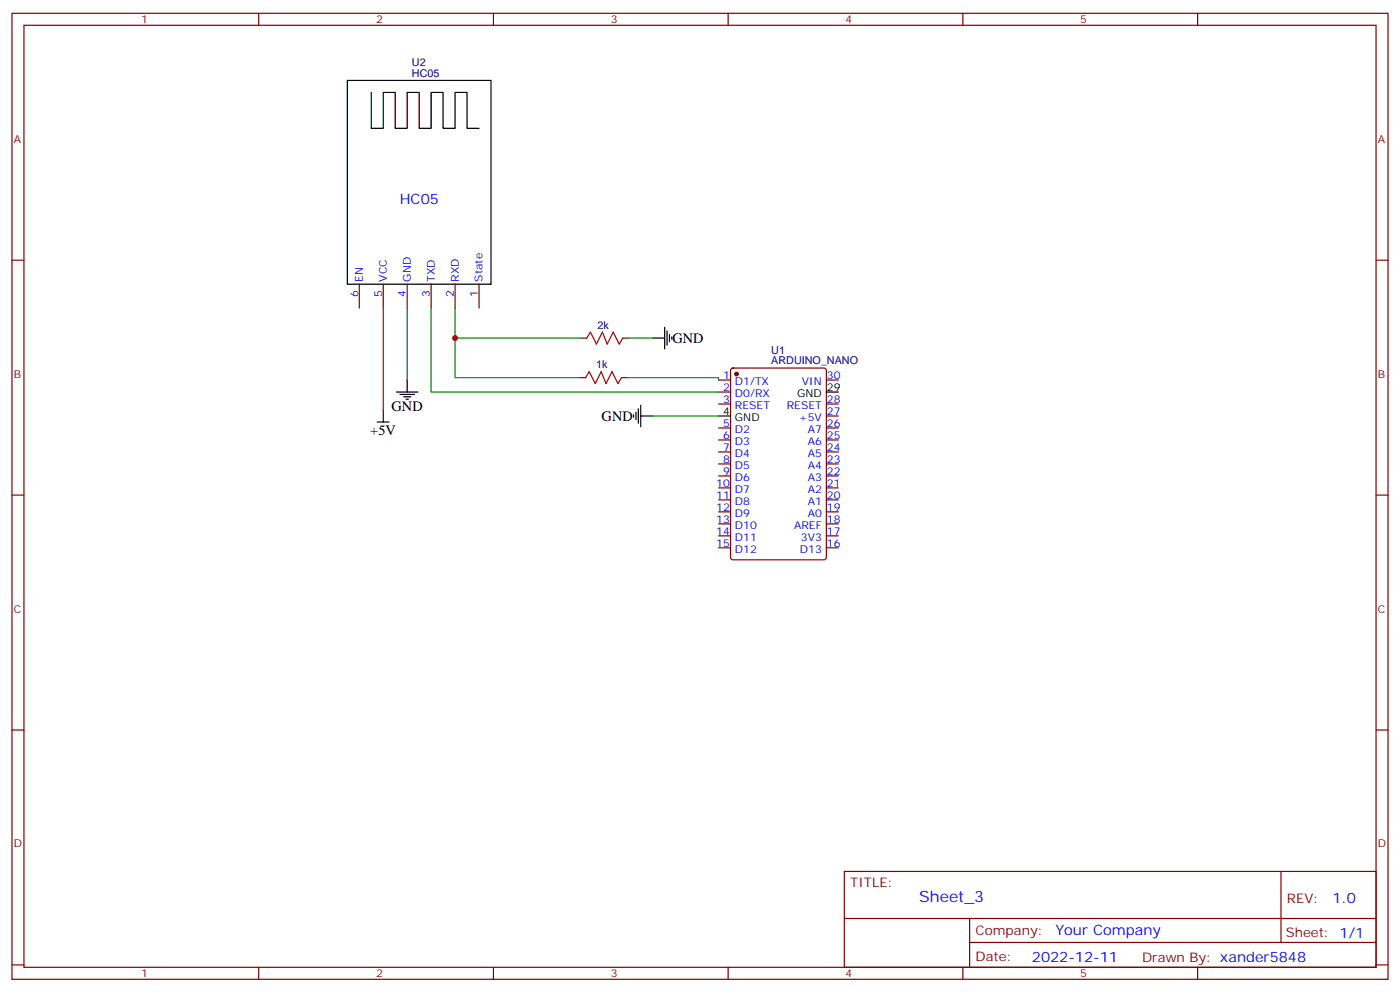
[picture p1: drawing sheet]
<svg xmlns="http://www.w3.org/2000/svg" width="412mm" height="292mm" viewBox="0 0 412 292" stroke-linecap="round" stroke-linejoin="round" font-family="sans-serif">
<g fill="none" stroke="#870000" stroke-width=".35">
<path d="M3.5 3.9h405.4v284.4h-405.4zM7.1 7.4h398.2v277.3h-398.2zM76.2 3.9v3.5M145.3 3.9v3.5M214.5 3.9v3.5M283.6 3.9v3.5M352.8 3.9v3.5M3.5 76.6h3.6M405.3 76.6h3.6M105.8 83.6v7.1M112.9 83.6v7.1M119.9 83.6v7.1"/>
<path d="M127 83.6v7.1M134.1 83.6v7.1M141.1 83.6v7.1M171.1 99.5h1.8M183.4 99.5h1.8M170.7 111.2h1.8M183.1 111.2h1.8M211.7 111.9h3.5M211.7 115.4h3.5M211.7 118.9h3.5M215.4 108.5l.5-.2h26.8l.7 .5v55.3l-.4 .6-27.1 .1-.7-.5v-55.3zM243.4 111.9h3.5"/>
<path d="M243.4 118.9h3.5M211.7 126h3.5M211.7 129.5h3.5M211.7 133h3.5M211.7 136.6h3.5M243.4 126h3.5M243.4 129.5h3.5M243.4 133h3.5M243.4 136.6h3.5M243.4 122.4h3.5M3.5 145.7h3.6M211.7 140.1h3.5"/>
<path d="M211.7 143.6h3.5M211.7 147.1h3.5M211.7 150.7h3.5M211.7 154.2h3.5M211.7 157.7h3.5M243.4 140.1h3.5M243.4 143.6h3.5M243.4 147.1h3.5M243.4 150.7h3.5M243.4 154.2h3.5M243.4 157.7h3.5M405.3 145.7h3.6"/>
<path d="M211.7 161.3h3.5M243.4 161.3h3.5M3.5 214.9h3.6M405.3 214.9h3.6M248.7 256.5h156.6v28.2h-156.6zM377.3 256.5v20.9M248.7 270.4h156.5M285.6 277.4h119.6M285.6 270.4v14.1M3.5 284h3.6M76.2 284.7v3.6M145.3 284.7v3.6"/>
<path d="M214.5 284.7v3.6M283.6 284.7v3.6M352.8 284.7v3.6M405.3 284h3.6"/>
</g>
<g fill="none" stroke="#000" stroke-width=".35">
<path d="M102.3 23.7h42.3v59.9h-42.3zM109.4 27.2v10.6h3.5v-10.6h3.5v10.6h3.5v-10.6h3.6v10.6h3.5v-10.6h3.5v10.6h3.6v-10.6h3.5v10.6h3.5M192.3 99.5h3.5M195.8 96.3v6.4M196.5 97.4v4.2M197.2 98.5v2.1M197.9 99.2v.7M116.8 115.4h6.3M117.8 116.1h4.3M118.9 116.8h2.1M119.6 117.5h.7M119.9 111.9v3.5"/>
<path d="M188.7 119.3v6.3M243.4 115.4h3.5M111.1 124.2h3.6M112.9 120.7v3.5M186.6 122.1v.7M187.3 121.4v2.1M188 120.3v4.3M188.7 122.4h3.6M211.7 122.4h3.5"/>
</g>
<circle cx="217" cy="110.1" r=".53" fill="#870000" stroke="#870000" stroke-width=".35"/>
<path d="M119.9 90.7v21.2M127 90.7v24.7h84.7M134.1 90.7v20.5h36.6M134.1 99.5h37M185.2 99.5h7.1M184.9 111.2h26.8v.7M192.3 122.4h19.4" fill="none" stroke="#008700" stroke-width=".35"/>
<path d="M172.9 99.5l1-1.7 1.8 3.5 1.7-3.5 1.5 3.5 1.7-3.5 1.8 3.5 1-1.8M172.5 111.2l1.1-1.8 1.7 3.5 1.8-3.5 1.4 3.5 1.8-3.5 1.7 3.5 1.1-1.7" fill="none" stroke="#a10000" stroke-width=".35"/>
<path d="M112.9 90.7v30" fill="none" stroke="#f00" stroke-width=".35"/>
<circle cx="134.1" cy="99.5" r=".88" fill="#c00"/>
<text font-size="4.6" fill="#00f" x="270.8" y="265.5">Sheet_3</text>
<g font-size="4.2" fill="#00f">
<text x="117.8" y="60.2">HC05</text>
<text x="392.5" y="265.8">1.0</text>
<text x="310.9" y="275.3">Your Company</text>
<text x="304" y="283.1">2022-12-11</text>
</g>
<g font-size="4.2">
<text x="198.1" y="100.9">GND</text>
<text x="115.4" y="121">GND</text>
<text x="177.2" y="123.9">GND</text>
<text x="109.1" y="128.1">+5V</text>
</g>
<g font-size="3.9" fill="#800">
<text x="250.5" y="261.1">TITLE:</text>
<text x="379.1" y="265.8">REV:</text>
<text x="287.4" y="275.3">Company:</text>
<text x="378.7" y="275.9">Sheet: 1/1</text>
<text x="287.4" y="283">Date:</text>
<text x="336.4" y="283.1">Drawn By: xander5848</text>
</g>
<g font-size="3.2" fill="#800">
<text x="41.6" y="6.9">1</text>
<text x="110.8" y="6.9">2</text>
<text x="179.9" y="6.9">3</text>
<text x="249.1" y="6.9">4</text>
<text x="318.2" y="6.9">5</text>
<text x="4.1" y="42">A</text>
<text x="405.9" y="42">A</text>
<text x="4.1" y="111.2">B</text>
<text x="405.9" y="111.2">B</text>
<text x="4.1" y="180.3">C</text>
<text x="405.9" y="180.3">C</text>
<text x="4.1" y="249.4">D</text>
<text x="405.9" y="249.4">D</text>
<text x="41.6" y="287.7">1</text>
<text x="110.8" y="287.7">2</text>
<text x="179.9" y="287.7">3</text>
<text x="249.1" y="287.7">4</text>
<text x="318.2" y="287.7">5</text>
</g>
<g font-size="3.2" fill="#000080">
<text x="121.3" y="22.6">HC05</text>
<text x="121.3" y="19.4">U2</text>
<text x="176" y="96.7">2k</text>
<text x="227.2" y="107.2">ARDUINO_NANO</text>
<text x="227.2" y="104.2">U1</text>
<text x="175.6" y="108.3">1k</text>
</g>
<g font-size="3.2" fill="#00f">
<text x="106.9" y="82.9" transform="rotate(-90 106.9 82.9)">EN</text>
<text x="113.9" y="82.9" transform="rotate(-90 113.9 82.9)">VCC</text>
<text x="121" y="82.9" transform="rotate(-90 121 82.9)">GND</text>
<text x="128.1" y="82.9" transform="rotate(-90 128.1 82.9)">TXD</text>
<text x="135.1" y="82.9" transform="rotate(-90 135.1 82.9)">RXD</text>
<text x="142.2" y="82.9" transform="rotate(-90 142.2 82.9)">State</text>
<text x="105.5" y="87.4" transform="rotate(-90 105.5 87.4)">6</text>
<text x="112.5" y="87.4" transform="rotate(-90 112.5 87.4)">5</text>
<text x="119.6" y="87.4" transform="rotate(-90 119.6 87.4)">4</text>
<text x="126.6" y="87.4" transform="rotate(-90 126.6 87.4)">3</text>
<text x="133.7" y="87.4" transform="rotate(-90 133.7 87.4)">2</text>
<text x="140.8" y="87.4" transform="rotate(-90 140.8 87.4)">1</text>
<text x="213" y="111.5">1</text>
<text x="216.5" y="113.3">D1/TX</text>
<text x="236.2" y="113.3">VIN</text>
<text x="243.6" y="111.5">30</text>
<text x="213" y="115">2</text>
<text x="213" y="118.6">3</text>
<text x="216.5" y="116.8">D0/RX</text>
<text x="243.6" y="118.6">28</text>
<text x="213" y="125.6">5</text>
<text x="216.5" y="120.3">RESET</text>
<text x="231.8" y="120.3">RESET</text>
<text x="235.3" y="123.9">+5V</text>
<text x="243.6" y="125.6">26</text>
<text x="243.6" y="122.1">27</text>
<text x="213" y="129.2">6</text>
<text x="216.5" y="127.4">D2</text>
<text x="216.5" y="130.9">D3</text>
<text x="237.9" y="130.9">A6</text>
<text x="237.9" y="127.4">A7</text>
<text x="243.6" y="129.2">25</text>
<text x="213" y="132.7">7</text>
<text x="213" y="136.2">8</text>
<text x="216.5" y="134.4">D4</text>
<text x="216.5" y="138">D5</text>
<text x="237.9" y="138">A4</text>
<text x="237.9" y="134.4">A5</text>
<text x="243.6" y="136.2">23</text>
<text x="243.6" y="132.7">24</text>
<text x="211" y="143.3">10</text>
<text x="213" y="139.7">9</text>
<text x="216.5" y="141.5">D6</text>
<text x="237.9" y="141.5">A3</text>
<text x="243.6" y="143.3">21</text>
<text x="243.6" y="139.7">22</text>
<text x="211" y="146.8">11</text>
<text x="216.5" y="145">D7</text>
<text x="216.5" y="148.6">D8</text>
<text x="237.9" y="148.6">A1</text>
<text x="237.9" y="145">A2</text>
<text x="243.6" y="146.8">20</text>
<text x="211" y="150.3">12</text>
<text x="211" y="153.8">13</text>
<text x="216.5" y="152.1">D9</text>
<text x="216.5" y="155.6">D10</text>
<text x="233.9" y="155.6">AREF</text>
<text x="237.9" y="152.1">A0</text>
<text x="243.6" y="153.8">18</text>
<text x="243.6" y="150.3">19</text>
<text x="211" y="157.4">14</text>
<text x="211" y="160.9">15</text>
<text x="216.5" y="159.1">D11</text>
<text x="235.9" y="159.1">3V3</text>
<text x="243.6" y="160.9">16</text>
<text x="243.6" y="157.4">17</text>
<text x="216.5" y="162.7">D12</text>
<text x="235.6" y="162.7">D13</text>
</g>
<g font-size="3.2">
<text x="234.8" y="116.8">GND</text>
<text x="243.6" y="115">29</text>
<text x="213" y="122.1">4</text>
<text x="216.5" y="123.9">GND</text>
</g>
</svg>
